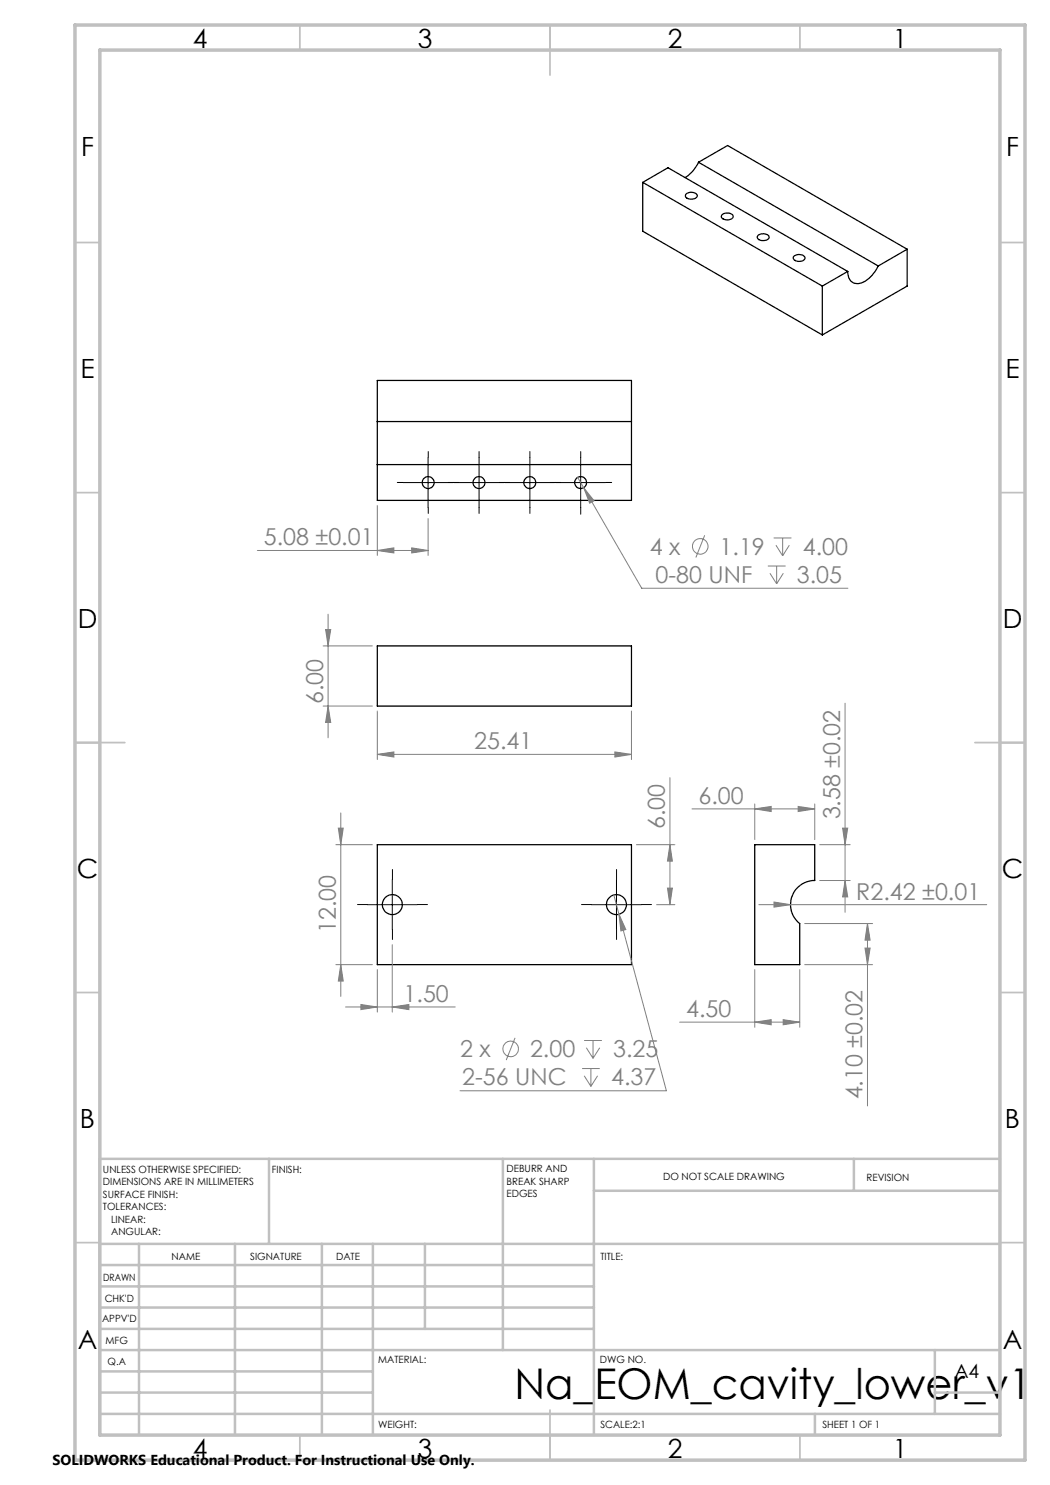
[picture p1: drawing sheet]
<svg xmlns="http://www.w3.org/2000/svg" width="210mm" height="297mm" viewBox="0 0 210 297" stroke-linecap="round" stroke-linejoin="round" font-family="sans-serif">
<g fill="none" stroke="#000" stroke-width=".25">
<path d="M128.6 36.5l35.9 20.7M128.6 36.5l5-3 35.9 20.8M128.6 36.5v9.7l35.9 20.8M137.3 38.7a1.38 1.38 0 0 1 2.2 .5 1.5 1.5 0 0 1-2.4 .1v-.4zM139.7 32.5a7 7 0 0 1-2.7 3M139.7 32.5l35.9 20.7M139.7 32.5l5.8-3.4 35.9 20.7M144.4 43a1.5 1.5 0 0 1 2.2 .2 1.36 1.36 0 0 1-2.3 .1zM151.6 47.1a1.5 1.5 0 0 1 2.2 .3 1.34 1.34 0 0 1-2 .5l-.4-.4zM158.8 51.3a1.5 1.5 0 0 1 2.2 .3 1.35 1.35 0 0 1-2.4 0zM164.5 57.2v9.8M169.5 54.3l-5 2.9"/>
<path d="M175.6 53.2a5.6 5.6 0 0 1-4.2 3.5 2.05 2.05 0 0 1-1.9-2.4M181.4 49.8v7.4l-16.9 9.8M181.4 49.8l-5.8 3.4M75.5 84.3v8.6M75.5 84.3v-8.2h50.8v8.2M75.5 92.9v7.2h50.8v-7.2M75.5 92.9h50.8M75.5 84.3h50.8M126.3 84.3v8.6M75.5 129.2h50.8v12h-50.8zM75.5 168.9h50.8v24h-50.8zM151 168.9h11.9v7.2a4.8 4.8 0 0 0-4.5 3.2 4.8 4.8 0 0 0 1.5 5.4v8.2h-8.9z"/>
<circle cx="85.6" cy="96.5" r="1.2"/>
<circle cx="95.8" cy="96.5" r="1.19"/>
<circle cx="106" cy="96.5" r="1.19"/>
<circle cx="116.1" cy="96.5" r="1.19"/>
<circle cx="78.5" cy="180.9" r="1.99"/>
<circle cx="123.3" cy="180.9" r="1.99"/>
</g>
<g fill="none" stroke="#808080" stroke-width=".2">
<path d="M115.5 95.5l1.2 2M116.7 97.5l2.1 2.7-.9 .4zM116.7 97.5l11.6 20.1h41.3M51.5 110.1h34.1M75.5 110.1l3.3-.5v1zM75.5 101.1v10M82.3 109.6l3.3 .5-3.3 .5zM85.6 103.7v7.4M140.9 107.1l-1.7 4.4M153.6 113.2h3.5M154 114.6l1.3 2.2M154.7 107.6h3.6"/>
<path d="M155.2 109l1.3 2.2M155.3 113.2v3.6M156.5 107.6v3.6M156.7 114.6l-1.4 2.2M157.9 109l-1.4 2.2M64.6 129.2h9.9M65.1 125.9h1l-.5 3.3zM65.6 122.8v24.8M64.6 141.2h9.9M65.6 141.2l.5 3.3h-1zM75.5 150.9l3.3-.5v1zM75.5 142.2v9.7"/>
<path d="M75.5 150.9h50.8M123 150.4l3.3 .5-3.3 .5zM126.3 142.2v9.7M134 155.5v25.4M169 140.6v41.9M67.2 168.9h7.3M67.7 165.6h1l-.5 3.3zM68.2 162.6v36.7M122.8 179l1 3.8M127.3 168.9h7.7M133.5 177.6h1l-.5 3.3zM134 168.9l.5 3.3h-1z"/>
<path d="M138.4 161.8h24.5M151 161.8l3.2-.5v1zM151 160.8v7.1M159.6 161.3l3.3 .5-3.3 .5zM162.9 160.8v7.1M163.9 168.9h6.1M163.9 176.1h6.1M168.5 165.6h1l-.5 3.3zM169 176.1l.5 3.3h-1zM67.2 192.9h7.3M68.2 192.9l.5 3.3h-1zM75.5 193.9v8.5"/>
<path d="M78.5 188.9v13.5M123.8 182.8l1.4 3.1-1 .3zM123.8 182.8l9.5 35.4h-41.3M131.3 180.9h3.7M151 193.9v11.6M151.8 180.9h45.5M154.8 180.4l3.3 .5-3.3 .5zM159.9 193.9v11.6M160.9 192.9h13.6M160.9 184.7h13.6M173 189.6h1l-.5 3.3zM173.5 184.7l.5 3.3h-1z"/>
<path d="M173.5 184.7v36.5M69.1 201.4h22M72.2 200.9l3.3 .5-3.3 .5zM78.5 201.4l3.3-.5v1zM103 207.6l-1.8 4.4M116.4 213.7h3.5M116.8 215.2l1.4 2.1M116.8 208.1h3.6M117.3 209.5l1.3 2.2M118.2 213.7v3.6M118.6 208.1v3.6M119.5 215.2l-1.3 2.1"/>
<path d="M119.9 209.5l-1.3 2.2M135.9 204.4h24M151 204.4l3.2-.5v1.1zM156.6 203.9l3.3 .5-3.3 .6z"/>
<circle cx="140.1" cy="109.3" r="1.55"/>
<circle cx="102.1" cy="209.8" r="1.55"/>
</g>
<g fill="none" stroke="#000" stroke-width=".2" stroke-dasharray="15.2 1.3 1.3 1.3">
<path d="M80.7 96.5h-1.2M85.7 91.5v-1.2M90.7 96.5h1.1M90.8 96.5h-1.2M95.8 91.5v-1.2M100.8 96.5h1.2M101 96.5h-1.2M106 91.5v-1.2M111 96.5h1.2M111.1 96.5h-1.1M116.1 91.5v-1.2M121.1 96.5h1.2"/>
<path d="M85.7 101.5v1.2M95.8 101.5v1.2M106 101.5v1.2M116.1 101.5v1.3M78.5 175.9v-2M123.3 175.9v-2M73.5 180.9h-2M78.5 185.9v2M83.5 180.9h2M118.3 180.9h-2M123.3 185.9v2M128.3 180.9h2"/>
</g>
<path d="M80.6 96.5h10M85.6 91.5v10M90.8 96.5h10M95.8 91.5v10M101 96.5h9.9M106 91.5v10M111.1 96.5h10M116.1 91.5v10M78.5 175.9v10M123.3 175.9v10M73.5 180.9h10M118.3 180.9h10" fill="none" stroke="#000" stroke-width=".2"/>
<g fill="none" stroke="#c0c0c0" stroke-width=".35">
<path d="M60 5v5M110 5v10M160 5v5M15 48.5h5M200 48.5h5M15 98.5h5M200 98.5h5M15 148.5h10M195 148.5h10M15 198.5h5M200 198.5h5M15 248.5h5"/>
<path d="M200 248.5h5M60 287v5M110 282v10M160 287v5"/>
</g>
<g fill="none" stroke="#c0c0c0" stroke-width=".5">
<path d="M53.8 231.8v17M100.6 231.8v38.2M118.8 231.8v55.2M118.8 238.2h81.2M170.8 231.8v6.4M200 231.8h-180v55.2M20 248.8h180M20 257.3h98.8M20 253h98.8M27.8 248.8v38.2M47 248.8v38.2M64.4 248.8v38.2"/>
<path d="M74.6 248.8v38.2M85 248.8v17M20 265.8h98.8M20 261.5h98.8M20 278.5h54.6M20 274.3h54.6M20 270h180M187 278.5h13M187 270v12.8M20 282.8h180M163 282.8v4.2"/>
</g>
<path d="M15 5h190v287h-190zM20 10h180v277h-180z" fill="none" stroke="#c0c0c0" stroke-width=".7"/>
<g fill="#808080">
<path d="M154.8 180.4l3.3 .5-3.3 .5z"/>
<path d="M159.6 161.3l3.3 .5-3.3 .5zM151 161.8l3.2-.5v1zM156.6 203.9l3.3 .5-3.3 .6zM151 204.4l3.2-.5v1.1z"/>
<path d="M78.5 201.4l3.3-.5v1zM72.2 200.9l3.3 .5-3.3 .5zM82.3 109.6l3.3 .5-3.3 .5zM75.5 110.1l3.3-.5v1z"/>
<path d="M75.5 150.9l3.3-.5v1zM123 150.4l3.3 .5-3.3 .5zM123.8 182.8l.4 3.4 1-.3zM116.7 97.5l1.2 3.1 .9-.4z"/>
<path d="M173 189.6h1l-.5 3.3zM173.5 184.7l.5 3.3h-1z"/>
<path d="M133.5 177.6h1l-.5 3.3zM134 168.9l.5 3.3h-1z"/>
<path d="M168.5 165.6h1l-.5 3.3zM169 176.1l.5 3.3h-1z"/>
<path d="M65.1 125.9h1l-.5 3.3zM65.6 141.2l.5 3.3h-1zM67.7 165.6h1l-.5 3.3zM68.2 192.9l.5 3.3h-1z"/>
</g>
<text font-size="8.5" x="102.9" y="279.7">Na_EOM_cavity_lower_v1</text>
<g font-size="5.3">
<text x="38.5" y="9.5">4</text>
<text x="83.5" y="9.5">3</text>
<text x="133.6" y="9.5">2</text>
<text x="178.6" y="9.5">1</text>
<text x="16.2" y="31.2">F</text>
<text x="201.2" y="31.2">F</text>
<text x="16.1" y="75.5">E</text>
<text x="201.1" y="75.5">E</text>
<text x="15.5" y="125.5">D</text>
<text x="200.5" y="125.5">D</text>
<text x="15.4" y="175.5">C</text>
<text x="200.4" y="175.5">C</text>
<text x="16" y="225.5">B</text>
<text x="201" y="225.5">B</text>
<text x="15.5" y="269.7">A</text>
<text x="200.5" y="269.7">A</text>
<text x="38.5" y="291.5">4</text>
<text x="83.5" y="291.5">3</text>
<text x="133.6" y="291.5">2</text>
<text x="178.6" y="291.5">1</text>
</g>
<g font-size="4.7" fill="#808080">
<text x="52.8" y="109.1">5.08 ±0.01</text>
<text x="129.9" y="111">4 x</text>
<text x="143.9" y="111">1.19</text>
<text x="160.6" y="111">4.00</text>
<text x="131.1" y="116.6">0-80 UNF</text>
<text x="159.4" y="116.6">3.05</text>
<text x="64.6" y="140.9" transform="rotate(-90 64.6 140.9)">6.00</text>
<text x="94.9" y="149.9">25.41</text>
<text x="139.7" y="160.8">6.00</text>
<text x="133" y="165.9" transform="rotate(-90 133 165.9)">6.00</text>
<text x="168" y="163.9" transform="rotate(-90 168 163.9)">3.58 ±0.02</text>
<text x="171.3" y="179.9">R2.42 ±0.01</text>
<text x="67.2" y="186.7" transform="rotate(-90 67.2 186.7)">12.00</text>
<text x="80.7" y="200.4">1.50</text>
<text x="137.2" y="203.4">4.50</text>
<text x="92" y="211.5">2 x</text>
<text x="106" y="211.5">2.00</text>
<text x="122.6" y="211.5">3.25</text>
<text x="92.4" y="217.1">2-56 UNC</text>
<text x="122.2" y="217.1">4.37</text>
<text x="172.5" y="219.9" transform="rotate(-90 172.5 219.9)">4.10 ±0.02</text>
</g>
<text font-size="3.9" x="190.9" y="275.5">A4</text>
<text font-size="2.9" x="10.5" y="292.9">SOLIDWORKS Educational Product. For Instructional Use Only.</text>
<g font-size="2">
<text x="20.6" y="234.6">UNLESS OTHERWISE SPECIFIED:</text>
<text x="20.6" y="237.1">DIMENSIONS ARE IN MILLIMETERS</text>
<text x="20.6" y="239.6">SURFACE FINISH:</text>
<text x="54.4" y="234.6">FINISH:</text>
<text x="101.3" y="234.5">DEBURR AND</text>
<text x="101.3" y="237">BREAK SHARP</text>
<text x="101.3" y="239.5">EDGES</text>
<text x="132.6" y="236">DO NOT SCALE DRAWING</text>
<text x="173.3" y="236.2">REVISION</text>
<text x="20.6" y="242.1">TOLERANCES:</text>
<text x="22.2" y="244.6">LINEAR:</text>
<text x="22.2" y="247.1">ANGULAR:</text>
<text x="34.3" y="252">NAME</text>
<text x="50" y="251.9">SIGNATURE</text>
<text x="67.2" y="251.9">DATE</text>
<text x="120.1" y="251.9">TITLE:</text>
<text x="20.6" y="256.1">DRAWN</text>
<text x="20.9" y="260.3">CHK'D</text>
<text x="20.4" y="264.4">APPV'D</text>
<text x="21.1" y="268.8">MFG</text>
<text x="21.5" y="273">Q.A</text>
<text x="75.6" y="272.5">MATERIAL:</text>
<text x="120" y="272.5">DWG NO.</text>
<text x="75.6" y="285.5">WEIGHT:</text>
<text x="120.1" y="285.6">SCALE:2:1</text>
<text x="164.5" y="285.6">SHEET 1 OF 1</text>
</g>
</svg>
